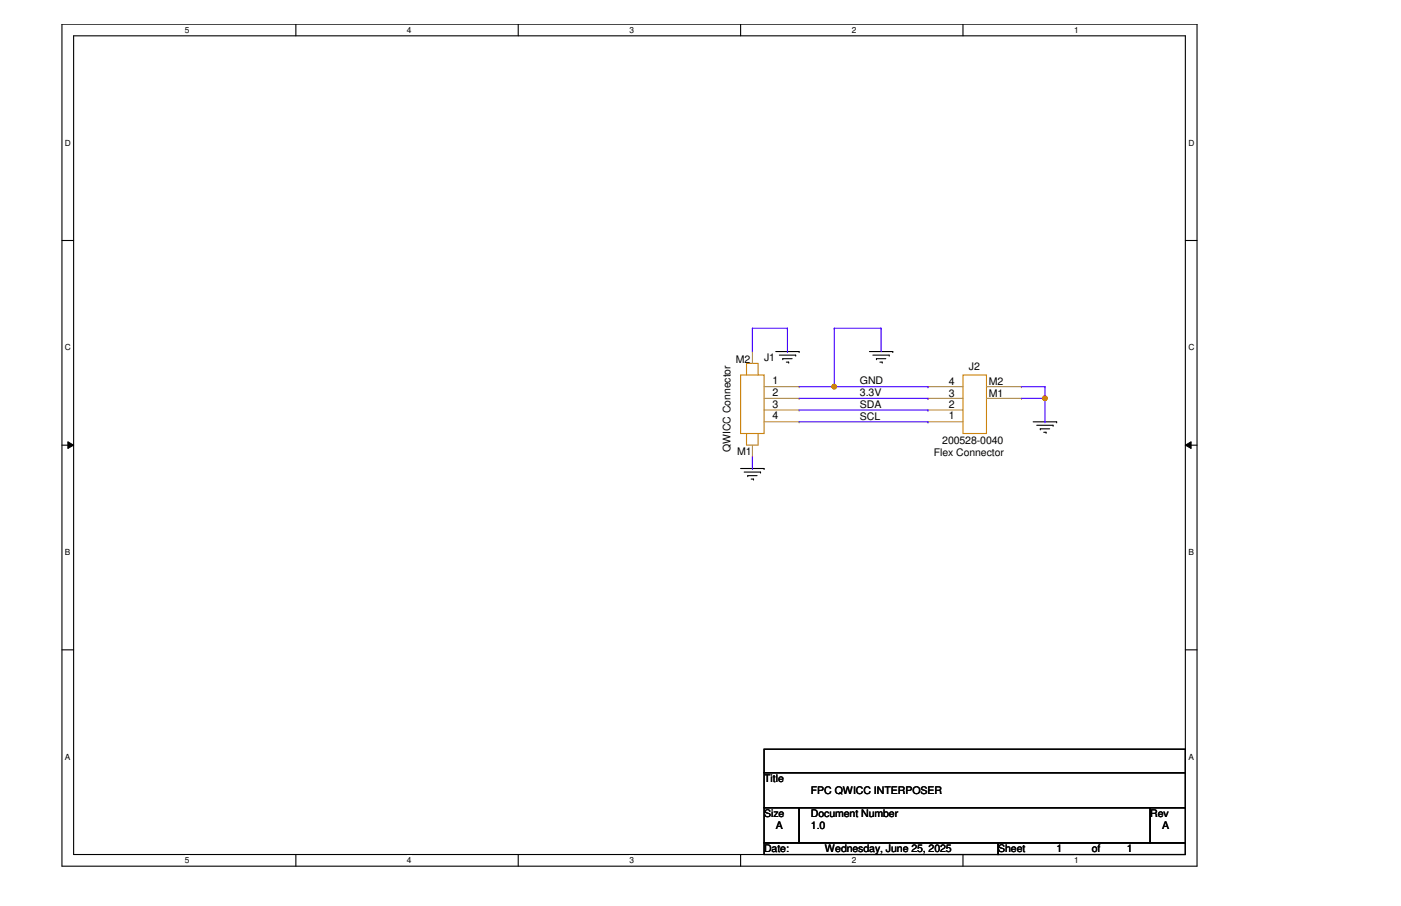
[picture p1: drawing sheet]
<svg xmlns="http://www.w3.org/2000/svg" width="432mm" height="279mm" viewBox="0 0 432 279" stroke-linecap="round" stroke-linejoin="round" font-family="sans-serif">
<path d="M19.1 7.5h349.8v259.6h-349.8zM22.7 11h342.6v252.5h-342.6z" fill="none" stroke="#000" stroke-width=".34"/>
<g fill="#fff">
<path d="M56.9 7.8h1.5v2.9h-1.5z"/>
<path d="M56.9 263.9h1.5v2.9h-1.5z"/>
</g>
<path d="M91.2 7.5v3.5M91.2 263.5v3.6" fill="none" stroke="#000" stroke-width=".34"/>
<g fill="#fff">
<path d="M125.4 7.8h1.5v2.9h-1.5z"/>
<path d="M125.4 263.9h1.5v2.9h-1.5z"/>
</g>
<path d="M159.7 7.5v3.5M159.7 263.5v3.6" fill="none" stroke="#000" stroke-width=".34"/>
<g fill="#fff">
<path d="M194 7.8h1.4v2.9h-1.4z"/>
<path d="M194 263.9h1.4v2.9h-1.4z"/>
</g>
<path d="M228.3 7.5v3.5M228.3 263.5v3.6" fill="none" stroke="#000" stroke-width=".34"/>
<g fill="#fff">
<path d="M262.5 7.8h1.4v2.9h-1.4z"/>
<path d="M262.5 263.9h1.4v2.9h-1.4z"/>
</g>
<path d="M296.8 7.5v3.5M296.8 263.5v3.6" fill="none" stroke="#000" stroke-width=".34"/>
<g fill="#fff">
<path d="M331 7.8h1.5v2.9h-1.5z"/>
<path d="M331 263.9h1.5v2.9h-1.5z"/>
<path d="M20 42.6h1.9v2.9h-1.9z"/>
<path d="M366.3 42.6h1.8v2.9h-1.8z"/>
<path d="M20 105.7h1.9v2.9h-1.9z"/>
<path d="M366.3 105.7h1.8v2.9h-1.8z"/>
</g>
<path d="M19.1 74.2h3.6M365.3 74.2h3.6" fill="none" stroke="#000" stroke-width=".34"/>
<g fill="#fff">
<path d="M20 168.8h1.8v2.9h-1.8z"/>
<path d="M366.3 168.8h1.7v2.9h-1.7z"/>
</g>
<path d="M19.1 137.3h3.6M365.3 137.3h3.6" fill="none" stroke="#000" stroke-width=".34"/>
<path d="M20.9 136.2l1.8 1.1-1.8 1zM365.3 137.3l1.8-1.1v2.1z" fill="#000"/>
<path d="M20.9 136.2l1.8 1.1-1.8 1zM365.3 137.3l1.8-1.1v2.1z" fill="none" stroke="#000" stroke-width=".31"/>
<g fill="#fff">
<path d="M20 231.9h1.8v2.9h-1.8z"/>
<path d="M366.3 231.9h1.7v2.9h-1.7z"/>
</g>
<g fill="none" stroke="#000" stroke-width=".34">
<path d="M239.1 108.4h7.2M240.2 109.5h5M241.3 110.6h2.8M242.4 111.7h.7M268 108.4h7.2M269 109.5h5.1M270.1 110.6h2.9M271.2 111.7h.7M318.4 130.1h7.3M319.5 131.1h5.1M320.6 132.2h2.9M321.7 133.3h.7"/>
<path d="M228.3 144.5h7.2M229.4 145.6h5M230.5 146.7h2.8M231.5 147.7h.7M19.1 200.4h3.6M365.3 200.4h3.6M235.5 231.1h129.8v7.2h-129.8zM235.5 238.3h129.8v10.8h-129.8zM235.5 249.1h10.8v10.8h-10.8zM235.5 259.9h72.1v3.6h-72.1zM246.3 249.1h108.2v10.8h-108.2zM307.6 259.9h57.7v3.6h-57.7z"/>
<path d="M354.5 249.1h10.8v10.8h-10.8z"/>
</g>
<g fill="#000">
<circle cx="241.3" cy="110.6" r=".17"/>
<circle cx="243.1" cy="111.7" r=".17"/>
<circle cx="245.2" cy="109.5" r=".17"/>
<circle cx="246.3" cy="108.4" r=".17"/>
<circle cx="270.1" cy="110.6" r=".17"/>
<circle cx="271.9" cy="111.7" r=".17"/>
<circle cx="274.1" cy="109.5" r=".17"/>
<circle cx="275.2" cy="108.4" r=".17"/>
<circle cx="320.6" cy="132.2" r=".17"/>
<circle cx="322.4" cy="133.3" r=".17"/>
<circle cx="324.6" cy="131.1" r=".17"/>
<circle cx="325.7" cy="130.1" r=".17"/>
<circle cx="230.5" cy="146.7" r=".17"/>
<circle cx="232.2" cy="147.7" r=".17"/>
<circle cx="234.4" cy="145.6" r=".17"/>
<circle cx="235.5" cy="144.5" r=".17"/>
</g>
<path d="M228.3 115.7h7.2v18h-7.2zM230.1 115.7v-3.6h3.6v3.6M230.1 133.7v3.6h3.6v-3.6" fill="none" stroke="#cc8006" stroke-width=".34"/>
<path d="M235.5 119.3h10.8" fill="none" stroke="#a84" stroke-width=".34"/>
<circle cx="246.3" cy="119.3" r=".17" fill="#a84"/>
<path d="M235.5 122.9h10.8" fill="none" stroke="#a84" stroke-width=".34"/>
<circle cx="246.3" cy="122.9" r=".17" fill="#a84"/>
<path d="M235.5 126.4h10.8" fill="none" stroke="#a84" stroke-width=".34"/>
<circle cx="246.3" cy="126.4" r=".17" fill="#a84"/>
<path d="M235.5 130.1h10.8" fill="none" stroke="#a84" stroke-width=".34"/>
<circle cx="246.3" cy="130.1" r=".17" fill="#a84"/>
<path d="M231.9 137.3v3.6" fill="none" stroke="#a84" stroke-width=".34"/>
<circle cx="231.9" cy="140.9" r=".17" fill="#a84"/>
<path d="M231.9 108.4v3.7" fill="none" stroke="#a84" stroke-width=".34"/>
<circle cx="231.9" cy="108.4" r=".17" fill="#a84"/>
<path d="M296.8 115.7h7.2v18h-7.2z" fill="none" stroke="#cc8006" stroke-width=".34"/>
<path d="M286 130.1h10.8" fill="none" stroke="#a84" stroke-width=".34"/>
<circle cx="286" cy="130.1" r=".17" fill="#a84"/>
<path d="M286 126.4h10.8" fill="none" stroke="#a84" stroke-width=".34"/>
<circle cx="286" cy="126.4" r=".17" fill="#a84"/>
<path d="M286 122.9h10.8" fill="none" stroke="#a84" stroke-width=".34"/>
<circle cx="286" cy="122.9" r=".17" fill="#a84"/>
<path d="M286 119.3h10.8" fill="none" stroke="#a84" stroke-width=".34"/>
<circle cx="286" cy="119.3" r=".17" fill="#a84"/>
<path d="M304 122.9h10.8" fill="none" stroke="#a84" stroke-width=".34"/>
<circle cx="314.8" cy="122.9" r=".17" fill="#a84"/>
<path d="M304 119.3h10.8" fill="none" stroke="#a84" stroke-width=".34"/>
<circle cx="314.8" cy="119.3" r=".17" fill="#a84"/>
<path d="M246.3 119.3h10.8" fill="none" stroke="#4200ff" stroke-width=".34"/>
<circle cx="257.1" cy="119.3" r=".17" fill="#4200ff"/>
<circle cx="257.1" cy="119.2" r=".7" fill="#f00"/>
<circle cx="257.1" cy="119.2" r=".7" fill="none" stroke="#f00" stroke-width=".34"/>
<path d="M246.3 122.9h39.7" fill="none" stroke="#4200ff" stroke-width=".34"/>
<circle cx="286" cy="122.9" r=".17" fill="#4200ff"/>
<path d="M246.3 126.4h39.7" fill="none" stroke="#4200ff" stroke-width=".34"/>
<circle cx="286" cy="126.4" r=".17" fill="#4200ff"/>
<path d="M231.9 101.2v7.2" fill="none" stroke="#4200ff" stroke-width=".34"/>
<circle cx="231.9" cy="101.2" r=".17" fill="#4200ff"/>
<path d="M231.9 101.2h10.8" fill="none" stroke="#4200ff" stroke-width=".34"/>
<circle cx="242.7" cy="101.2" r=".17" fill="#4200ff"/>
<path d="M242.7 101.2v7.2" fill="none" stroke="#4200ff" stroke-width=".34"/>
<circle cx="242.7" cy="108.4" r=".17" fill="#4200ff"/>
<path d="M231.9 140.9v3.6" fill="none" stroke="#4200ff" stroke-width=".34"/>
<circle cx="231.9" cy="144.5" r=".17" fill="#4200ff"/>
<path d="M246.3 130.1h39.7" fill="none" stroke="#4200ff" stroke-width=".34"/>
<circle cx="286" cy="130.1" r=".17" fill="#4200ff"/>
<path d="M271.6 101.2v7.2" fill="none" stroke="#4200ff" stroke-width=".34"/>
<circle cx="271.6" cy="101.2" r=".17" fill="#4200ff"/>
<path d="M257.1 101.2h14.5" fill="none" stroke="#4200ff" stroke-width=".34"/>
<circle cx="257.1" cy="101.2" r=".17" fill="#4200ff"/>
<path d="M257.1 101.2v18.1" fill="none" stroke="#4200ff" stroke-width=".34"/>
<circle cx="257.1" cy="119.3" r=".17" fill="#4200ff"/>
<path d="M257.1 119.3h28.9" fill="none" stroke="#4200ff" stroke-width=".34"/>
<circle cx="286" cy="119.3" r=".17" fill="#4200ff"/>
<path d="M314.8 119.3h7.3" fill="none" stroke="#4200ff" stroke-width=".34"/>
<circle cx="322.1" cy="119.3" r=".17" fill="#4200ff"/>
<path d="M322.1 119.3v3.6" fill="none" stroke="#4200ff" stroke-width=".34"/>
<circle cx="322.1" cy="122.9" r=".17" fill="#4200ff"/>
<circle cx="322" cy="122.8" r=".7" fill="#f00"/>
<circle cx="322" cy="122.8" r=".7" fill="none" stroke="#f00" stroke-width=".34"/>
<path d="M314.8 122.9h7.3" fill="none" stroke="#4200ff" stroke-width=".34"/>
<circle cx="322.1" cy="122.9" r=".17" fill="#4200ff"/>
<path d="M322.1 122.9v7.2" fill="none" stroke="#4200ff" stroke-width=".34"/>
<circle cx="322.1" cy="130.1" r=".17" fill="#4200ff"/>
<circle cx="257.1" cy="119.2" r=".7" fill="#f00"/>
<circle cx="257.1" cy="119.2" r=".7" fill="none" stroke="#f00" stroke-width=".34"/>
<circle cx="322" cy="122.8" r=".7" fill="#f00"/>
<circle cx="322" cy="122.8" r=".7" fill="none" stroke="#f00" stroke-width=".34"/>
<g font-size="3.3">
<text x="238" y="118.5">1</text>
<text x="238" y="122.1">2</text>
<text x="238" y="125.7">3</text>
<text x="292.4" y="125.7">2</text>
<text x="238" y="129.3">4</text>
<text x="292.4" y="129.3">1</text>
</g>
<g font-size="3.2">
<text x="226.8" y="112">M2</text>
<text x="235.5" y="111.3">J1</text>
<text x="265" y="118.5">GND</text>
<text x="292.5" y="118.9">4</text>
<text x="298.6" y="114.2">J2</text>
<text x="304.8" y="118.9">M2</text>
<text x="265" y="122.1">3.3V</text>
<text x="265" y="125.7">SDA</text>
<text x="292.5" y="122.5">3</text>
<text x="304.8" y="122.5">M1</text>
<text x="265" y="129.4">SCL</text>
<text x="290.4" y="136.9">200528-0040</text>
<text x="225.1" y="139.4" transform="rotate(-90 225.1 139.4)">QWICC Connector</text>
<text x="227.2" y="140.2">M1</text>
<text x="287.8" y="140.5">Flex Connector</text>
<text x="235.5" y="241.2">Title</text>
<text x="249.9" y="244.8">FPC QWICC INTERPOSER</text>
<text x="235.5" y="252">Size</text>
<text x="249.9" y="252">Document Number</text>
<text x="354.5" y="252">Rev</text>
<text x="239.1" y="255.6">A</text>
<text x="249.9" y="255.6">1.0</text>
<text x="358.1" y="255.6">A</text>
<text x="235.5" y="262.8">Date:</text>
<text x="254.3" y="262.8">Wednesday, June 25, 2025</text>
<text x="307.6" y="262.8">Sheet</text>
<text x="325.7" y="262.8">1</text>
<text x="336.5" y="262.8">of</text>
<text x="347.3" y="262.8">1</text>
</g>
<g font-size="2.6">
<text x="56.9" y="10.2">5</text>
<text x="125.4" y="10.2">4</text>
<text x="194" y="10.2">3</text>
<text x="262.5" y="10.2">2</text>
<text x="331" y="10.2">1</text>
<text x="20" y="44.9">D</text>
<text x="366.3" y="44.9">D</text>
<text x="20" y="108">C</text>
<text x="366.3" y="108">C</text>
<text x="20" y="171.2">B</text>
<text x="366.3" y="171.2">B</text>
<text x="20" y="234.3">A</text>
<text x="366.3" y="234.3">A</text>
<text x="56.9" y="266.2">5</text>
<text x="125.4" y="266.2">4</text>
<text x="194" y="266.2">3</text>
<text x="262.5" y="266.2">2</text>
<text x="331" y="266.2">1</text>
</g>
</svg>
